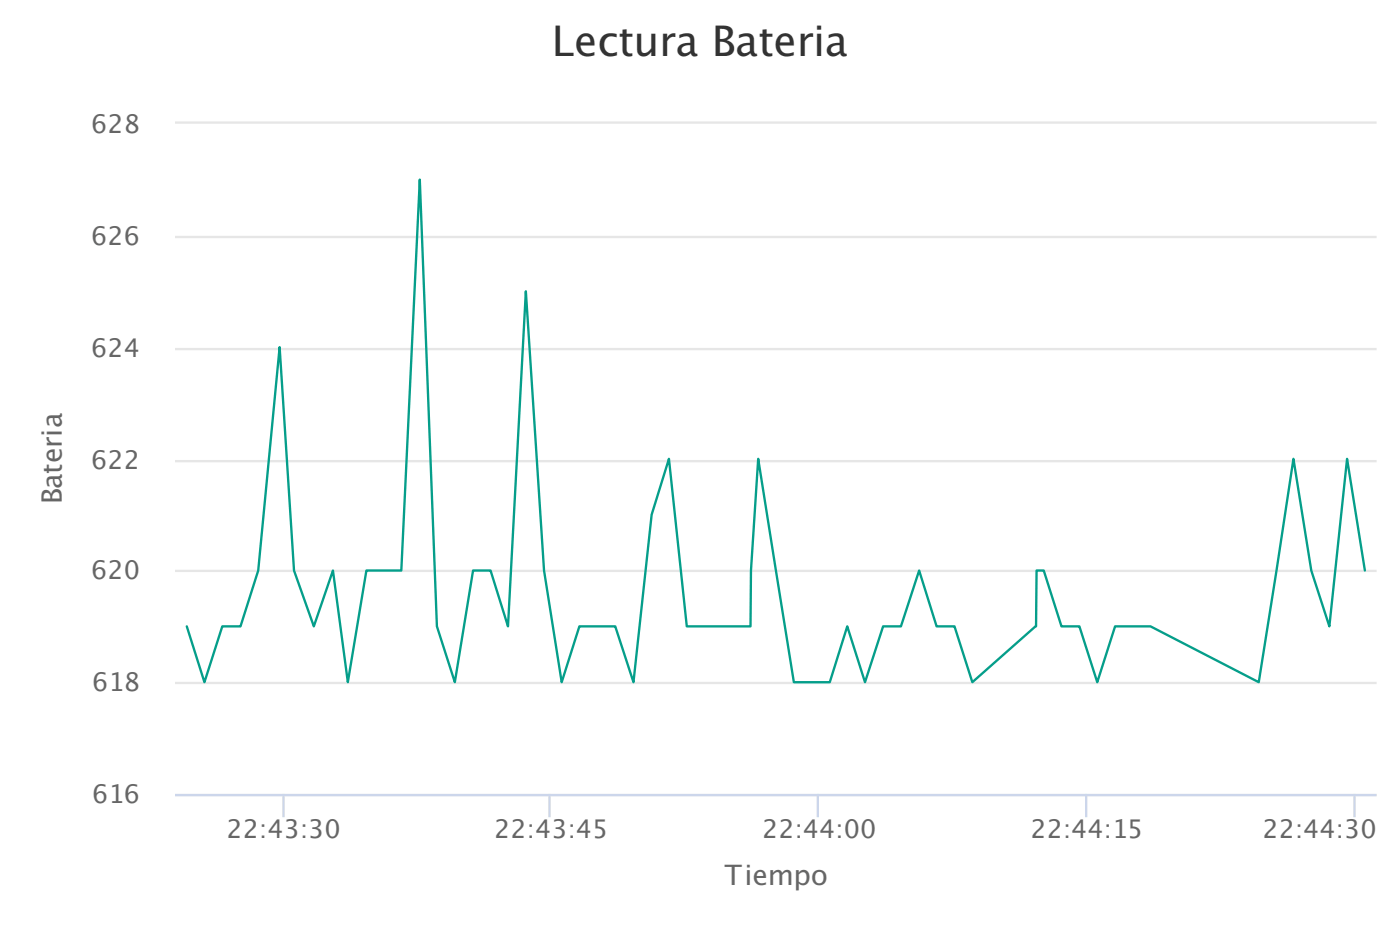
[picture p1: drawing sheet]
<svg xmlns="http://www.w3.org/2000/svg" width="423mm" height="282mm" viewBox="0 0 423 282" stroke-linecap="round" stroke-linejoin="round" font-family="sans-serif">
<path d="M52.9 37h363.4M52.9 71.6h363.4M52.9 105.5h363.4M52.9 139.3h363.4M52.9 172.5h363.4M52.9 206.4h363.4M52.9 240.2h363.4" fill="none" stroke="#e6e6e6" stroke-width=".71" stroke-linecap="butt"/>
<path d="M85.7 239.9v7M166.2 239.9v7M247.3 239.9v7M328.4 239.9v7M409.6 239.9v7M52.9 240.2h363.4" fill="none" stroke="#ccd6eb" stroke-width=".71" stroke-linecap="butt"/>
<path d="M412.7 172.4l-5.4-33.8-5.3 50.7-5.5-16.9-5.4-33.8-10.5 67.5-32.7-16.8h-10.7l-5.4 16.8-5.4-16.8h-5.4l-5.4-16.9h-2.2l-.1 16.9-19.3 16.8-5.4-16.8h-5.4l-5.3-16.9-5.5 16.9h-5.4l-5.4 16.8-5.4-16.8-5.3 16.8h-10.9l-10.7-67.5-2.2 33.8-.2 16.9h-19.2l-5.4-50.7-5.3 16.9-5.5 50.6-5.5-16.8h-10.8l-5.4 16.8-5.3-33.7-5.5-84.4-5.4 101.3-5.3-16.9h-5.3l-5.5 33.7-5.4-16.8-5.2-135-5.5 118.1h-10.6l-5.6 33.7-4.5-33.7-5.8 16.9-6-16.9-4.3-67.5-6.5 67.5-5.4 16.9h-5.5l-5.4 16.8-5.3-16.8" fill="none" stroke="#059e8a" stroke-width=".71"/>
<text font-size="12.7" fill="#333" x="166.9" y="16.9">Lectura Bateria</text>
<g font-size="8.5" fill="#666">
<text x="18.7" y="152.4" transform="rotate(-90 18.7 152.4)">Bateria</text>
<text x="219.1" y="267.4">Tiempo</text>
</g>
<g font-size="7.8" fill="#666">
<text x="27.5" y="40.2">628</text>
<text x="27.5" y="74.1">626</text>
<text x="27.5" y="107.9">624</text>
<text x="27.5" y="141.8">622</text>
<text x="27.5" y="175">620</text>
<text x="27.9" y="208.8">618</text>
<text x="27.9" y="242.7">616</text>
<text x="68.5" y="253.3">22:43:30</text>
<text x="149.5" y="253.3">22:43:45</text>
<text x="230.4" y="253.3">22:44:00</text>
<text x="311.6" y="253.3">22:44:15</text>
<text x="381.7" y="253.3">22:44:30</text>
</g>
</svg>
